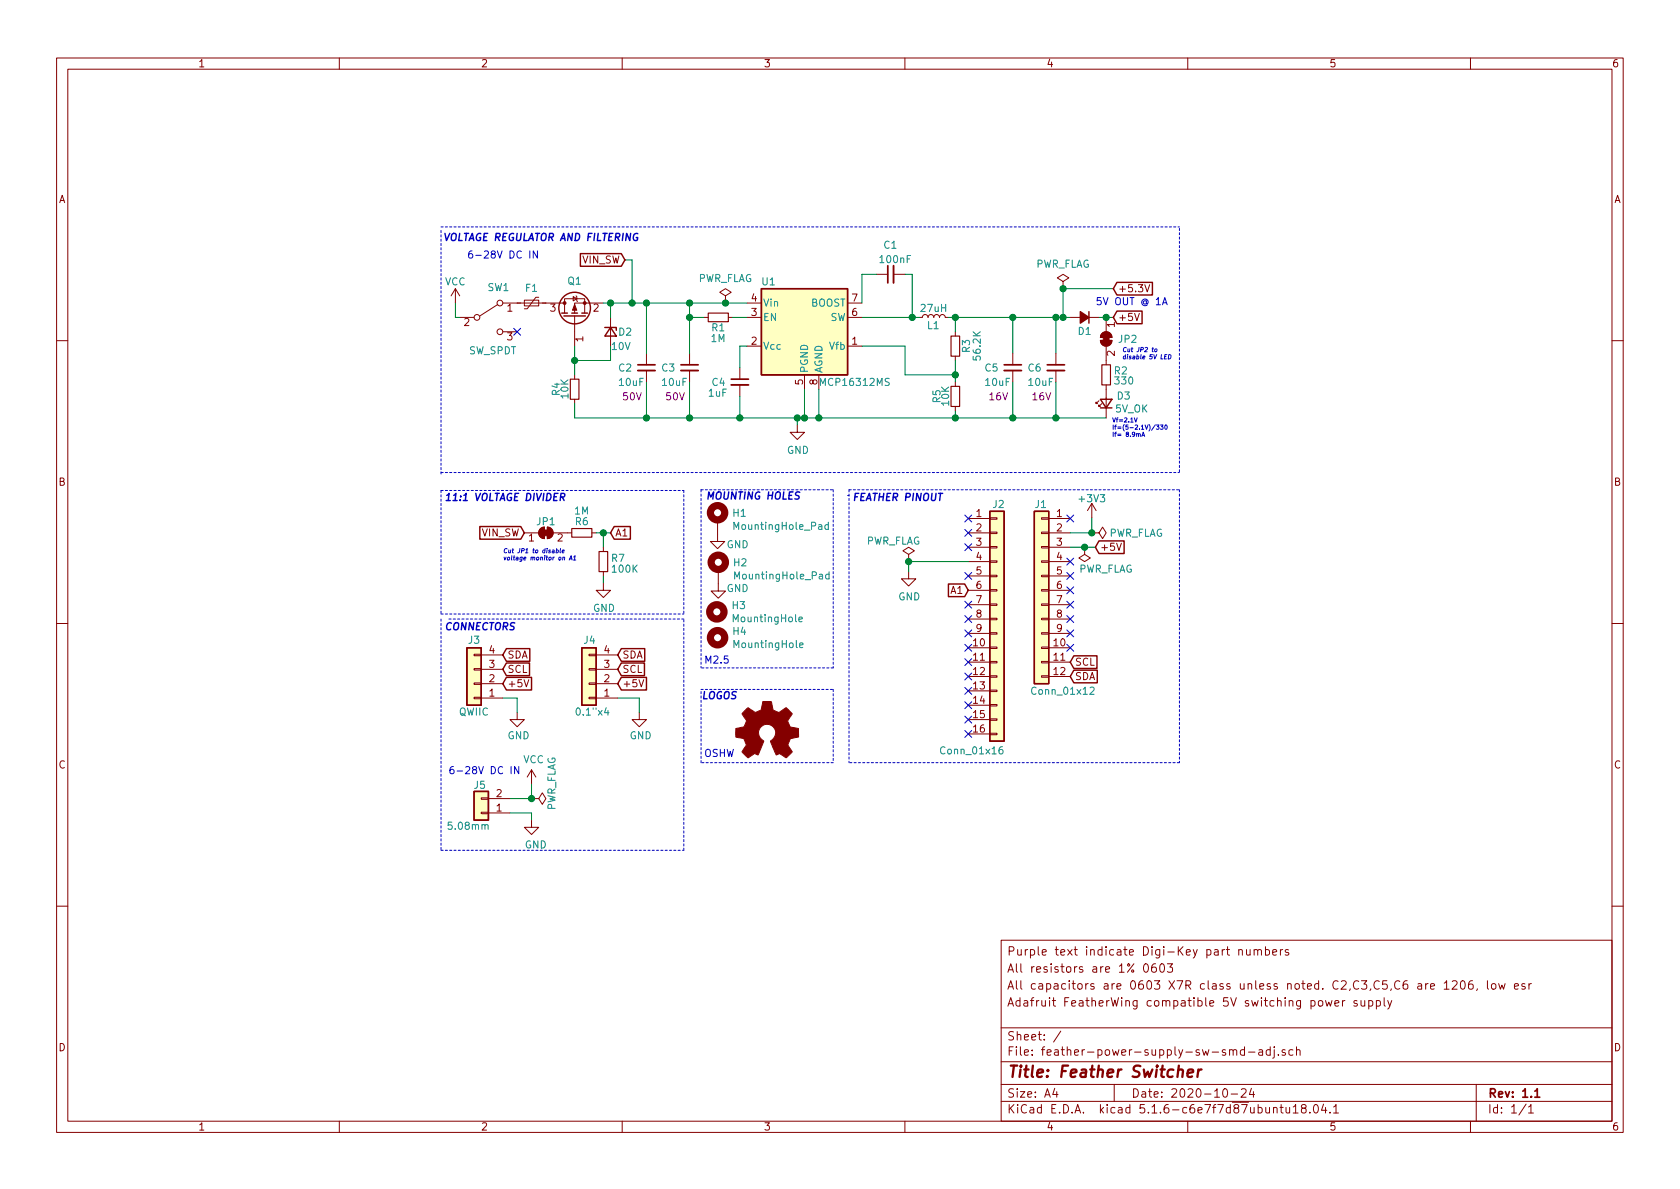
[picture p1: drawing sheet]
EESchema Schematic File Version 4
EELAYER 30 0
EELAYER END
$Descr A4 11693 8268
encoding utf-8
Sheet 1 1
Title "Feather Switcher"
Date "2020-10-24"
Rev "1.1"
Comp ""
Comment1 "Adafruit FeatherWing compatible 5V switching power supply"
Comment2 "All capacitors are 0603 X7R class unless noted. C2,C3,C5,C6 are 1206, low esr"
Comment3 "All resistors are 1% 0603"
Comment4 "Purple text indicate Digi-Key part numbers"
$EndDescr
$Comp
L Connector_Generic:Conn_01x12 J1
U 1 1
P 7250 4100
F 0 "J1" H 7255 4700 50  0000 C CNN
F 1 "Conn_01x12" H 7100 3400 50  0000 C CNN
F 2 "Connector_PinHeader_2.54mm:PinHeader_1x12_P2.54mm_Vertical" H 7250 4100 50  0001 C CNN
F 3 "~" H 7250 4100 50  0001 C CNN
	1    7250 4100
	-1   0    0    -1  
$EndComp
$Comp
L power:GND #PWR05
U 1 1
P 6325 3970
F 0 "#PWR05" H 6325 3720 50  0001 C CNN
F 1 "GND" H 6330 3797 50  0000 C CNN
F 2 "" H 6325 3970 50  0001 C CNN
F 3 "" H 6325 3970 50  0001 C CNN
	1    6325 3970
	1    0    0    -1  
$EndComp
Wire Wire Line
	6740 3900 6325 3900
Wire Wire Line
	6325 3900 6325 3970
$Comp
L power:PWR_FLAG #FLG02
U 1 1
P 6325 3900
F 0 "#FLG02" H 6325 3975 50  0001 C CNN
F 1 "PWR_FLAG" H 6220 4045 50  0000 C CNN
F 2 "" H 6325 3900 50  0001 C CNN
F 3 "~" H 6325 3900 50  0001 C CNN
	1    6325 3900
	1    0    0    -1  
$EndComp
Connection ~ 6325 3900
NoConn ~ 7450 3900
NoConn ~ 7450 4000
NoConn ~ 7450 4100
NoConn ~ 7450 4200
NoConn ~ 7450 4300
NoConn ~ 7450 4400
NoConn ~ 7450 4500
NoConn ~ 6740 3700
NoConn ~ 6740 3800
NoConn ~ 6740 4000
NoConn ~ 6740 4200
NoConn ~ 6740 4300
NoConn ~ 6740 4400
NoConn ~ 6740 4500
NoConn ~ 6740 4600
NoConn ~ 6740 4700
NoConn ~ 6740 4800
NoConn ~ 6740 4900
NoConn ~ 6740 5000
NoConn ~ 6740 5100
$Comp
L Device:C_Small C1
U 1 1
P 6200 1900
F 0 "C1" V 6400 1850 50  0000 L CNN
F 1 "100nF" V 6300 1750 50  0000 L CNN
F 2 "Capacitor_SMD:C_0603_1608Metric_Pad1.05x0.95mm_HandSolder" H 6200 1900 50  0001 C CNN
F 3 "~" H 6200 1900 50  0001 C CNN
	1    6200 1900
	0    -1   -1   0   
$EndComp
NoConn ~ 7450 3600
NoConn ~ 6740 3600
Wire Notes Line
	5910 3440 5900 3440
Wire Notes Line
	4760 3405 4760 4265
Wire Notes Line
	8210 1580 8210 3280
Wire Notes Line
	3070 3290 3070 1580
$Comp
L Device:L_Small L1
U 1 1
P 6500 2200
F 0 "L1" V 6440 2250 50  0000 R CNN
F 1 "27uH" V 6560 2300 50  0000 R CNN
F 2 "FeatherWing-switcher-adj:ASPI-6045S-270" H 6500 2200 50  0001 C CNN
F 3 "" H 6500 2200 50  0001 C CNN
F 4 "Abracon LLC" H 6500 2200 50  0001 C CNN "Manufacturer"
F 5 "ASPI-6045S-270M-T" H 6500 2200 50  0001 C CNN "MPN"
F 6 "ASPI-6045S-270M-TCT-ND" H 6500 2200 50  0001 C CNN "Digi-Key_PN"
F 7 "Digi-Key" H 6500 2200 50  0001 C CNN "Vendor"
	1    6500 2200
	0    -1   -1   0   
$EndComp
$Comp
L Device:R_Small R5
U 1 1
P 6650 2750
F 0 "R5" V 6520 2750 50  0000 C CNN
F 1 "10K" V 6580 2750 50  0000 C CNN
F 2 "Resistor_SMD:R_0603_1608Metric_Pad1.05x0.95mm_HandSolder" H 6650 2750 50  0001 C CNN
F 3 "~" H 6650 2750 50  0001 C CNN
F 4 "Bourns Inc." H 6650 2750 50  0001 C CNN "Manufacturer"
F 5 "CR0603-FX-1002ELF" H 6650 2750 50  0001 C CNN "MPN"
F 6 "CR0603-FX-1002ELFCT-ND" H 6650 2750 50  0001 C CNN "Digi-Key_PN"
F 7 "Digi-Key" H 6650 2750 50  0001 C CNN "Vendor"
	1    6650 2750
	1    0    0    -1  
$EndComp
Text Notes 5930 3490 0    50   Italic 10
FEATHER PINOUT
Text Notes 3080 1680 0    50   Italic 10
VOLTAGE REGULATOR AND FILTERING
Text Notes 4910 3480 0    50   Italic 10
MOUNTING HOLES
Wire Notes Line
	3070 4265 4760 4265
Wire Notes Line
	3070 3405 4760 3405
Wire Notes Line
	3070 3405 3070 4270
$Comp
L Jumper:SolderJumper_2_Bridged JP1
U 1 1
P 3800 3700
F 0 "JP1" H 3800 3780 50  0000 C CNN
F 1 "SolderJumper_2_Bridged" H 3465 3610 50  0001 C CNN
F 2 "Jumper:SolderJumper-2_P1.3mm_Bridged_RoundedPad1.0x1.5mm" H 3800 3700 50  0001 C CNN
F 3 "~" H 3800 3700 50  0001 C CNN
	1    3800 3700
	1    0    0    -1  
$EndComp
Text Notes 3090 3490 0    50   Italic 10
11:1 VOLTAGE DIVIDER
$Comp
L power:GND #PWR06
U 1 1
P 4200 4050
F 0 "#PWR06" H 4200 3800 50  0001 C CNN
F 1 "GND" H 4205 3877 50  0000 C CNN
F 2 "" H 4200 4050 50  0001 C CNN
F 3 "" H 4200 4050 50  0001 C CNN
	1    4200 4050
	1    0    0    -1  
$EndComp
$Comp
L Mechanical:MountingHole H4
U 1 1
P 4995 4430
F 0 "H4" H 5095 4476 50  0000 L CNN
F 1 "MountingHole" H 5095 4385 50  0000 L CNN
F 2 "MountingHole:MountingHole_2.7mm_M2.5" H 4995 4430 50  0001 C CNN
F 3 "~" H 4995 4430 50  0001 C CNN
	1    4995 4430
	1    0    0    -1  
$EndComp
$Comp
L Mechanical:MountingHole_Pad H1
U 1 1
P 4995 3610
F 0 "H1" H 5095 3659 50  0000 L CNN
F 1 "MountingHole_Pad" H 5095 3568 50  0000 L CNN
F 2 "MountingHole:MountingHole_2.5mm_Pad" H 4995 3610 50  0001 C CNN
F 3 "~" H 4995 3610 50  0001 C CNN
	1    4995 3610
	1    0    0    -1  
$EndComp
$Comp
L Mechanical:MountingHole H3
U 1 1
P 4990 4250
F 0 "H3" H 5090 4296 50  0000 L CNN
F 1 "MountingHole" H 5090 4205 50  0000 L CNN
F 2 "MountingHole:MountingHole_2.7mm_M2.5" H 4990 4250 50  0001 C CNN
F 3 "~" H 4990 4250 50  0001 C CNN
	1    4990 4250
	1    0    0    -1  
$EndComp
$Comp
L Mechanical:MountingHole_Pad H2
U 1 1
P 5000 3955
F 0 "H2" H 5100 4004 50  0000 L CNN
F 1 "MountingHole_Pad" H 5100 3913 50  0000 L CNN
F 2 "MountingHole:MountingHole_2.5mm_Pad" H 5000 3955 50  0001 C CNN
F 3 "~" H 5000 3955 50  0001 C CNN
	1    5000 3955
	1    0    0    -1  
$EndComp
$Comp
L power:GND #PWR04
U 1 1
P 4995 3710
F 0 "#PWR04" H 4995 3460 50  0001 C CNN
F 1 "GND" H 5135 3640 50  0000 C CNN
F 2 "" H 4995 3710 50  0001 C CNN
F 3 "" H 4995 3710 50  0001 C CNN
	1    4995 3710
	1    0    0    -1  
$EndComp
$Comp
L power:GND #PWR07
U 1 1
P 5000 4055
F 0 "#PWR07" H 5000 3805 50  0001 C CNN
F 1 "GND" H 5135 4025 50  0000 C CNN
F 2 "" H 5000 4055 50  0001 C CNN
F 3 "" H 5000 4055 50  0001 C CNN
	1    5000 4055
	1    0    0    -1  
$EndComp
$Comp
L Connector_Generic:Conn_01x04 J3
U 1 1
P 3300 4750
F 0 "J3" H 3300 4450 50  0000 C CNN
F 1 "QWIIC" H 3300 4950 50  0000 C CNN
F 2 "Connector_JST:JST_SH_SM04B-SRSS-TB_1x04-1MP_P1.00mm_Horizontal" H 3300 4750 50  0001 C CNN
F 3 "https://cdn-shop.adafruit.com/product-files/4328/4328_C13916-001_CCSH-W10-04-BK-RC-A.pdf" H 3300 4750 50  0001 C CNN
F 4 "455-1804-1-ND" H 3290 5040 30  0001 C CNN "DigiKey_PN"
	1    3300 4750
	-1   0    0    1   
$EndComp
$Comp
L power:GND #PWR08
U 1 1
P 3600 4950
F 0 "#PWR08" H 3600 4700 50  0001 C CNN
F 1 "GND" H 3610 4790 50  0000 C CNN
F 2 "" H 3600 4950 50  0001 C CNN
F 3 "" H 3600 4950 50  0001 C CNN
	1    3600 4950
	1    0    0    -1  
$EndComp
Wire Wire Line
	3600 4850 3600 4950
Wire Wire Line
	7450 3700 7600 3700
Wire Wire Line
	7600 3700 7600 3595
$Comp
L power:PWR_FLAG #FLG01
U 1 1
P 7600 3700
F 0 "#FLG01" H 7600 3775 50  0001 C CNN
F 1 "PWR_FLAG" V 7600 4010 50  0000 C CNN
F 2 "" H 7600 3700 50  0001 C CNN
F 3 "~" H 7600 3700 50  0001 C CNN
	1    7600 3700
	0    1    1    0   
$EndComp
Connection ~ 7600 3700
Text Notes 3090 4390 0    50   Italic 10
CONNECTORS
$Comp
L Graphic:Logo_Open_Hardware_Small LOGO1
U 1 1
P 5340 5095
F 0 "LOGO1" H 5340 5370 50  0001 C CNN
F 1 "Logo_Open_Hardware_Small" H 5340 4870 50  0001 C CNN
F 2 "Symbol:OSHW-Symbol_6.7x6mm_SilkScreen" H 5340 5095 50  0001 C CNN
F 3 "~" H 5340 5095 50  0001 C CNN
	1    5340 5095
	1    0    0    -1  
$EndComp
Text Notes 3120 5390 0    50   ~ 0
6-28V DC IN
$Comp
L Connector_Generic:Conn_01x04 J4
U 1 1
P 4100 4750
F 0 "J4" H 4050 4450 50  0000 L CNN
F 1 "0.1\"x4" H 3950 4950 50  0000 L CNN
F 2 "Connector_PinHeader_2.54mm:PinHeader_1x04_P2.54mm_Vertical" H 4100 4750 50  0001 C CNN
F 3 "~" H 4100 4750 50  0001 C CNN
	1    4100 4750
	-1   0    0    1   
$EndComp
$Comp
L power:GND #PWR09
U 1 1
P 4450 4950
F 0 "#PWR09" H 4450 4700 50  0001 C CNN
F 1 "GND" H 4460 4790 50  0000 C CNN
F 2 "" H 4450 4950 50  0001 C CNN
F 3 "" H 4450 4950 50  0001 C CNN
	1    4450 4950
	1    0    0    -1  
$EndComp
Wire Wire Line
	4300 4850 4450 4850
Wire Wire Line
	4450 4850 4450 4950
Wire Notes Line
	3070 1570 8210 1570
Wire Notes Line
	3070 3280 8210 3280
Wire Notes Line
	5910 3400 8210 3400
Wire Notes Line
	8210 3400 8210 5300
Wire Notes Line
	8210 5300 5910 5300
Wire Notes Line
	5910 3400 5910 5300
Wire Wire Line
	3600 4850 3500 4850
$Comp
L Connector_Generic:Conn_01x16 J2
U 1 1
P 6940 4300
F 0 "J2" H 6905 5100 50  0000 L CNN
F 1 "Conn_01x16" H 6535 3385 50  0000 L CNN
F 2 "Connector_PinHeader_2.54mm:PinHeader_1x16_P2.54mm_Vertical" H 6940 4300 50  0001 C CNN
F 3 "~" H 6940 4300 50  0001 C CNN
	1    6940 4300
	1    0    0    -1  
$EndComp
$Comp
L power:VCC #PWR01
U 1 1
P 3170 2100
F 0 "#PWR01" H 3170 1950 50  0001 C CNN
F 1 "VCC" H 3170 2250 50  0000 C CNN
F 2 "" H 3170 2100 50  0001 C CNN
F 3 "" H 3170 2100 50  0001 C CNN
	1    3170 2100
	1    0    0    -1  
$EndComp
$Comp
L power:VCC #PWR010
U 1 1
P 3700 5450
F 0 "#PWR010" H 3700 5300 50  0001 C CNN
F 1 "VCC" H 3715 5623 50  0000 C CNN
F 2 "" H 3700 5450 50  0001 C CNN
F 3 "" H 3700 5450 50  0001 C CNN
	1    3700 5450
	1    0    0    -1  
$EndComp
$Comp
L power:GND #PWR011
U 1 1
P 3700 5700
F 0 "#PWR011" H 3700 5450 50  0001 C CNN
F 1 "GND" H 3730 5530 50  0000 C CNN
F 2 "" H 3700 5700 50  0001 C CNN
F 3 "" H 3700 5700 50  0001 C CNN
	1    3700 5700
	1    0    0    -1  
$EndComp
Text Notes 4900 4620 0    50   ~ 0
M2.5
Wire Notes Line
	4880 3400 5800 3400
Wire Notes Line
	5800 4640 4880 4640
Wire Notes Line
	4880 3400 4880 4640
Wire Notes Line
	5800 3400 5800 4640
Wire Notes Line
	5800 4790 5800 5300
Wire Notes Line
	5800 5300 4880 5300
Wire Notes Line
	4880 5300 4880 4790
Wire Notes Line
	4880 4790 5800 4790
Text Notes 4880 4870 0    50   Italic 10
LOGOS
Text Notes 4900 5270 0    50   ~ 0
OSHW
Text Notes 3250 1800 0    50   ~ 0
6-28V DC IN
Text GLabel 3650 3700 0    50   Input ~ 0
VIN_SW
Wire Notes Line
	3070 4300 3070 5910
Wire Notes Line
	3070 5910 4760 5910
Wire Notes Line
	4760 5910 4760 4300
Wire Notes Line
	4760 4300 3110 4300
$Comp
L Device:D_Small_ALT D1
U 1 1
P 7550 2200
F 0 "D1" H 7550 2300 50  0000 C CNN
F 1 "~" H 7670 2290 50  0000 C CNN
F 2 "Diode_SMD:D_SOD-123F" V 7550 2200 50  0001 C CNN
F 3 "https://www.mccsemi.com/pdf/Products/SMD22PL-SMD210PL(SOD-123FL).pdf" V 7550 2200 50  0001 C CNN
F 4 "SMD24PL-TP" H 7550 2200 50  0001 C CNN "MPN"
F 5 "SMD24PL-TPMSCT-ND" H 7550 2200 50  0001 C CNN "Digi-Key_PN"
	1    7550 2200
	-1   0    0    1   
$EndComp
Text GLabel 7750 2200 2    50   Input ~ 0
+5V
$Comp
L Device:R_Small R2
U 1 1
P 7700 2600
F 0 "R2" H 7750 2630 50  0000 L CNN
F 1 "330" H 7750 2560 50  0000 L CNN
F 2 "Resistor_SMD:R_0603_1608Metric_Pad1.05x0.95mm_HandSolder" H 7700 2600 50  0001 C CNN
F 3 "~" H 7700 2600 50  0001 C CNN
F 4 "Bourns Inc." H 7700 2600 50  0001 C CNN "Manufacturer"
F 5 "CR0603-FX-3300ELF" H 7700 2600 50  0001 C CNN "MPN"
F 6 "CR0603-FX-3300ELFTR-ND" H 7700 2600 50  0001 C CNN "Digi-Key_PN"
F 7 "Digi-Key" H 7700 2600 50  0001 C CNN "Vendor"
	1    7700 2600
	1    0    0    -1  
$EndComp
Text GLabel 7450 4600 2    50   Input ~ 0
SCL
Text GLabel 7450 4700 2    50   Input ~ 0
SDA
Text GLabel 4300 4650 2    50   Input ~ 0
SCL
Text GLabel 4300 4550 2    50   Input ~ 0
SDA
Text GLabel 3500 4650 2    50   Input ~ 0
SCL
Text GLabel 3500 4550 2    50   Input ~ 0
SDA
Text GLabel 4250 3700 2    50   Input ~ 0
A1
Text GLabel 6740 4100 0    50   Input ~ 0
A1
$Comp
L Device:C_Small C4
U 1 1
P 5150 2650
F 0 "C4" H 4950 2650 50  0000 L CNN
F 1 "1uF" H 4925 2575 50  0000 L CNN
F 2 "Capacitor_SMD:C_0603_1608Metric_Pad1.05x0.95mm_HandSolder" H 5150 2650 50  0001 C CNN
F 3 "~" H 5150 2650 50  0001 C CNN
F 4 "" V 5250 2570 30  0000 C CNN "DigiKey_PN"
	1    5150 2650
	1    0    0    -1  
$EndComp
$Comp
L Device:Polyfuse_Small F1
U 1 1
P 3700 2100
F 0 "F1" V 3800 2100 50  0000 C CNN
F 1 "24V 1.1A" V 3814 2100 50  0001 C CNN
F 2 "Fuse:Fuse_1812_4532Metric_Castellated" H 3750 1900 50  0001 L CNN
F 3 "~" H 3700 2100 50  0001 C CNN
F 4 "F5632CT-ND" V 3610 2140 30  0001 C CNN "DigiKey-PN"
F 5 "1812L110/24DR" V 3700 2100 50  0001 C CNN "MPN"
F 6 "Littelfuse Inc." V 3700 2100 50  0001 C CNN "LittleFuse"
	1    3700 2100
	0    -1   -1   0   
$EndComp
Wire Wire Line
	6650 2500 6650 2600
Wire Wire Line
	6000 2200 6350 2200
Wire Wire Line
	6000 2400 6300 2400
Wire Wire Line
	6300 2400 6300 2600
Wire Wire Line
	6300 2600 6650 2600
Connection ~ 6650 2600
Wire Wire Line
	6650 2600 6650 2650
$Comp
L power:GND #PWR02
U 1 1
P 5550 2950
F 0 "#PWR02" H 5550 2700 50  0001 C CNN
F 1 "GND" H 5555 2777 50  0000 C CNN
F 2 "" H 5550 2950 50  0001 C CNN
F 3 "" H 5550 2950 50  0001 C CNN
	1    5550 2950
	1    0    0    -1  
$EndComp
$Comp
L Device:LED_Small D3
U 1 1
P 7700 2800
F 0 "D3" V 7750 2730 50  0000 R CNN
F 1 "5V_OK" V 7660 2740 50  0000 R CNN
F 2 "LED_SMD:LED_0805_2012Metric_Castellated" V 7700 2800 50  0001 C CNN
F 3 "https://vcclite.com/wp-content/uploads/wpallimport/files/files/CMD1721Seriesver3.pdf" V 7700 2800 50  0001 C CNN
F 4 "Visual Communications Company - VCC" H 7700 2800 50  0001 C CNN "Manufacturer"
F 5 "CMD17-21VGD/TR8" H 7700 2800 50  0001 C CNN "MPN"
F 6 "L62505CT-ND" H 7700 2800 50  0001 C CNN "Digi-Key_PN"
F 7 "Digi-Key" H 7700 2800 50  0001 C CNN "Vendor"
	1    7700 2800
	0    -1   -1   0   
$EndComp
Wire Wire Line
	6600 2200 6650 2200
Wire Wire Line
	7350 2200 7350 2450
Wire Wire Line
	7450 2200 7400 2200
Connection ~ 7350 2200
Wire Wire Line
	7050 2200 7050 2450
Connection ~ 7050 2200
Wire Wire Line
	7050 2200 7350 2200
Wire Wire Line
	6650 2300 6650 2200
Connection ~ 6650 2200
Wire Wire Line
	6650 2200 7050 2200
Wire Wire Line
	4200 2100 4250 2100
$Comp
L Device:R_Small R1
U 1 1
P 5000 2200
F 0 "R1" V 4925 2200 50  0000 C CNN
F 1 "1M" V 4850 2200 50  0000 C CNN
F 2 "Resistor_SMD:R_0603_1608Metric_Pad1.05x0.95mm_HandSolder" H 5000 2200 50  0001 C CNN
F 3 "~" H 5000 2200 50  0001 C CNN
F 4 "Bourns Inc." H 5000 2200 50  0001 C CNN "Manufacturer"
F 5 "CR0603-FX-1004ELF" H 5000 2200 50  0001 C CNN "MPN"
F 6 "CR0603-FX-1004ELFCT-ND" H 5000 2200 50  0001 C CNN "Digi-Key_PN"
F 7 "Digi-Key" H 5000 2200 50  0001 C CNN "Vendor"
	1    5000 2200
	0    -1   -1   0   
$EndComp
Wire Wire Line
	5200 2200 5100 2200
Wire Wire Line
	5200 2400 5150 2400
Wire Wire Line
	5150 2400 5150 2550
Wire Wire Line
	5150 2750 5150 2900
Wire Wire Line
	5150 2900 5550 2900
Wire Wire Line
	5600 2900 5600 2700
Wire Wire Line
	5550 2900 5550 2950
Connection ~ 5550 2900
Wire Wire Line
	5550 2900 5600 2900
Wire Wire Line
	5700 2700 5700 2900
Wire Wire Line
	5700 2900 5600 2900
Connection ~ 5600 2900
Wire Wire Line
	6650 2850 6650 2900
Wire Wire Line
	6650 2900 5700 2900
Connection ~ 5700 2900
Connection ~ 6650 2900
Wire Wire Line
	7050 2650 7050 2900
Connection ~ 7050 2900
Wire Wire Line
	7050 2900 6650 2900
Wire Wire Line
	7350 2650 7350 2900
Wire Wire Line
	7350 2900 7050 2900
Wire Wire Line
	4800 2100 4800 2200
Wire Wire Line
	4800 2650 4800 2900
Wire Wire Line
	4000 2900 4500 2900
Wire Wire Line
	3170 2100 3170 2200
$Comp
L Device:Q_PMOS_GSD Q1
U 1 1
P 4000 2200
F 0 "Q1" V 4250 2200 50  0000 C CNN
F 1 "Q_PMOS_GSD" V 4251 2200 50  0001 C CNN
F 2 "Package_TO_SOT_SMD:SOT-23" H 4200 2300 50  0001 C CNN
F 3 "https://www.diodes.com/assets/Datasheets/DMP3099L.pdf" H 4000 2200 50  0001 C CNN
F 4 "DMP3099L-7" V 4000 2200 50  0001 C CNN "MPN"
F 5 "DMP3099L-7DICT-ND" H 3800 2400 30  0001 C CNN "Digikey_PN"
	1    4000 2200
	0    -1   -1   0   
$EndComp
Text GLabel 4350 1800 0    50   Input ~ 0
VIN_SW
Wire Wire Line
	6000 2100 6000 1900
Wire Wire Line
	6350 1900 6350 2200
Connection ~ 6350 2200
Wire Wire Line
	6350 2200 6400 2200
Wire Wire Line
	7750 2000 7400 2000
Wire Wire Line
	7400 2000 7400 2200
Connection ~ 7400 2200
Wire Wire Line
	7400 2200 7350 2200
$Comp
L Device:C_Small C2
U 1 1
P 4500 2550
F 0 "C2" H 4300 2550 50  0000 L CNN
F 1 "10uF" H 4300 2450 50  0000 L CNN
F 2 "Capacitor_SMD:C_1206_3216Metric_Pad1.42x1.75mm_HandSolder" H 4500 2550 50  0001 C CNN
F 3 "~" H 4500 2550 50  0001 C CNN
F 4 "Samsung Electro-Mechanics" H 4500 2550 50  0001 C CNN "Manufacturer"
F 5 "CL31B106KBHNNNE" H 4500 2550 50  0001 C CNN "MPN"
F 6 "1276-6767-1-ND" H 4500 2550 50  0001 C CNN "Digi-Key_PN"
F 7 "Digi-Key" H 4500 2550 50  0001 C CNN "Vendor"
F 8 "50V" H 4400 2350 50  0000 C CNN "Voltage"
	1    4500 2550
	1    0    0    -1  
$EndComp
Wire Wire Line
	4500 2450 4500 2100
Connection ~ 4500 2100
Wire Wire Line
	4500 2650 4500 2900
Connection ~ 4500 2900
Wire Wire Line
	4500 2900 4800 2900
Wire Wire Line
	4500 2100 4800 2100
Wire Wire Line
	4350 1800 4400 1800
Wire Wire Line
	4400 1800 4400 2100
Connection ~ 4400 2100
Wire Wire Line
	4400 2100 4500 2100
$Comp
L Device:R_Small R3
U 1 1
P 6650 2400
F 0 "R3" V 6725 2400 50  0000 C CNN
F 1 "56.2K" V 6800 2400 50  0000 C CNN
F 2 "Resistor_SMD:R_0603_1608Metric_Pad1.05x0.95mm_HandSolder" H 6650 2400 50  0001 C CNN
F 3 "~" H 6650 2400 50  0001 C CNN
F 4 "Vishay Dale" H 6650 2400 50  0001 C CNN "Manufacturer"
F 5 "CRCW060356K2FKEA" H 6650 2400 50  0001 C CNN "MPN"
F 6 "541-56.2KHCT-ND" H 6650 2400 50  0001 C CNN "Digi-Key_PN"
F 7 "Digi-Key" H 6650 2400 50  0001 C CNN "Vendor"
	1    6650 2400
	1    0    0    -1  
$EndComp
$Comp
L Device:C_Small C5
U 1 1
P 7050 2550
F 0 "C5" H 6850 2550 50  0000 L CNN
F 1 "10uF" H 6850 2450 50  0000 L CNN
F 2 "Capacitor_SMD:C_0805_2012Metric_Pad1.15x1.40mm_HandSolder" H 7050 2550 50  0001 C CNN
F 3 "~" H 7050 2550 50  0001 C CNN
F 4 "Samsung Electro-Mechanics" H 7050 2550 50  0001 C CNN "Manufacturer"
F 5 "CL21B106KOQNNNE" H 7050 2550 50  0001 C CNN "MPN"
F 6 "1276-2872-1-ND" H 7050 2550 50  0001 C CNN "Digi-Key_PN"
F 7 "Digi-Key" H 7050 2550 50  0001 C CNN "Vendor"
F 8 "16V" H 6950 2350 50  0000 C CNN "Voltage"
	1    7050 2550
	1    0    0    -1  
$EndComp
$Comp
L Device:D_Zener_Small D2
U 1 1
P 4250 2300
F 0 "D2" V 4250 2350 50  0000 L CNN
F 1 "10V" V 4350 2300 50  0000 L CNN
F 2 "Diode_SMD:D_SOD-323" V 4250 2300 50  0001 C CNN
F 3 "https://www.onsemi.com/pub/Collateral/MM3Z2V4ST1-D.PDF" V 4250 2300 50  0001 C CNN
F 4 "ON Semiconductor" H 4250 2300 50  0001 C CNN "Manufacturer"
F 5 "MM3Z10VST1G" H 4250 2300 50  0001 C CNN "MPN"
F 6 "MM3Z10VST1GOSCT-ND" H 4250 2300 50  0001 C CNN "Digi-Key_PN"
F 7 "Digi-Key" H 4250 2300 50  0001 C CNN "Vendor"
	1    4250 2300
	0    1    1    0   
$EndComp
Wire Wire Line
	4250 2400 4250 2500
Wire Wire Line
	4250 2500 4000 2500
Wire Wire Line
	4000 2500 4000 2400
Wire Wire Line
	4250 2200 4250 2100
Connection ~ 4250 2100
Wire Wire Line
	4250 2100 4400 2100
Wire Wire Line
	4000 2500 4000 2600
Connection ~ 4000 2500
Wire Wire Line
	4000 2800 4000 2900
Wire Wire Line
	6000 1900 6100 1900
Wire Wire Line
	6300 1900 6350 1900
Text Notes 7740 3040 0    30   ~ 0
Vf=2.1V\nIf=(5-2.1V)/330\nIf= 8.9mA
$Comp
L mcp16311ms:MCP16312MS U1
U 1 1
P 5600 2400
F 0 "U1" H 5350 2850 50  0000 C CNN
F 1 "MCP16312MS" H 5950 2150 50  0000 C CNN
F 2 "Package_SO:MSOP-8_3x3mm_P0.65mm" H 5750 2150 50  0001 L CNN
F 3 "http://ww1.microchip.com/downloads/en/DeviceDoc/20005255B.pdf" H 5300 2950 50  0001 C CNN
F 4 "Microchip Technology" H 5600 2400 50  0001 C CNN "Manufacturer"
F 5 "MCP16312T-E/MS" H 5600 2400 50  0001 C CNN "MPN"
F 6 "MCP16312T-E/MSCT-ND" H 5600 2400 50  0001 C CNN "Digi-Key_PN"
F 7 "Digi-Key" H 5600 2400 50  0001 C CNN "Vendor"
	1    5600 2400
	1    0    0    -1  
$EndComp
$Comp
L power:PWR_FLAG #FLG0101
U 1 1
P 7400 2000
F 0 "#FLG0101" H 7400 2075 50  0001 C CNN
F 1 "PWR_FLAG" H 7400 2173 50  0000 C CNN
F 2 "" H 7400 2000 50  0001 C CNN
F 3 "~" H 7400 2000 50  0001 C CNN
	1    7400 2000
	1    0    0    -1  
$EndComp
Connection ~ 7400 2000
$Comp
L power:PWR_FLAG #FLG0102
U 1 1
P 5050 2100
F 0 "#FLG0102" H 5050 2175 50  0001 C CNN
F 1 "PWR_FLAG" H 5050 2273 50  0000 C CNN
F 2 "" H 5050 2100 50  0001 C CNN
F 3 "~" H 5050 2100 50  0001 C CNN
	1    5050 2100
	1    0    0    -1  
$EndComp
Wire Wire Line
	5050 2100 5200 2100
$Comp
L power:PWR_FLAG #FLG0103
U 1 1
P 3700 5550
F 0 "#FLG0103" H 3700 5625 50  0001 C CNN
F 1 "PWR_FLAG" H 3595 5695 50  0000 C CNN
F 2 "" H 3700 5550 50  0001 C CNN
F 3 "~" H 3700 5550 50  0001 C CNN
	1    3700 5550
	0    1    1    0   
$EndComp
$Comp
L Connector_Generic:Conn_01x02 J5
U 1 1
P 3350 5650
F 0 "J5" H 3360 5460 50  0000 C CNN
F 1 "5.08mm" H 3440 5745 50  0000 C CNN
F 2 "TerminalBlock_Phoenix:TerminalBlock_Phoenix_MKDS-1,5-2_1x02_P5.00mm_Horizontal" H 3350 5650 50  0001 C CNN
F 3 "~" H 3350 5650 50  0001 C CNN
F 4 "1729128" H 3350 5650 50  0001 C CNN "MPN"
F 5 "277-1247-ND " H 3420 5810 30  0001 C CNN "Digikey_PN"
F 6 "Phoenix Contact" H 3350 5650 50  0001 C CNN "Manufacturer"
	1    3350 5650
	-1   0    0    1   
$EndComp
Wire Wire Line
	3700 5450 3700 5550
Wire Wire Line
	3550 5550 3700 5550
Connection ~ 3700 5550
Wire Wire Line
	3700 5700 3700 5650
Wire Wire Line
	3700 5650 3550 5650
$Comp
L Device:R_Small R7
U 1 1
P 4200 3900
F 0 "R7" H 4250 3925 50  0000 L CNN
F 1 "100K" H 4250 3850 50  0000 L CNN
F 2 "Resistor_SMD:R_0603_1608Metric_Pad1.05x0.95mm_HandSolder" H 4200 3900 50  0001 C CNN
F 3 "~" H 4200 3900 50  0001 C CNN
F 4 "Bourns Inc." H 4200 3900 50  0001 C CNN "Manufacturer"
F 5 "CR0603-FX-1003ELF" H 4200 3900 50  0001 C CNN "MPN"
F 6 "CR0603-FX-1003ELFCT-ND" H 4200 3900 50  0001 C CNN "Digi-Key_PN"
F 7 "Digi-Key" H 4200 3900 50  0001 C CNN "Vendor"
	1    4200 3900
	1    0    0    -1  
$EndComp
Wire Wire Line
	4150 3700 4200 3700
Wire Wire Line
	4200 3700 4200 3800
Connection ~ 4200 3700
Wire Wire Line
	4200 3700 4250 3700
Wire Wire Line
	4200 4000 4200 4050
$Comp
L power:+3V3 #PWR03
U 1 1
P 7600 3595
F 0 "#PWR03" H 7600 3445 50  0001 C CNN
F 1 "+3V3" H 7600 3730 50  0000 C CNN
F 2 "" H 7600 3595 50  0001 C CNN
F 3 "" H 7600 3595 50  0001 C CNN
	1    7600 3595
	1    0    0    -1  
$EndComp
Text GLabel 4300 4750 2    50   Input ~ 0
+5V
Text GLabel 7750 2000 2    50   Input ~ 0
+5.3V
Text GLabel 3500 4750 2    50   Input ~ 0
+5V
Text GLabel 7625 3800 2    50   Input ~ 0
+5V
Text Notes 3500 3900 0    30   Italic 0
Cut JP1 to disable\nvoltage monitor on A1
Text Notes 7625 2125 0    50   ~ 0
5V OUT @ 1A
$Comp
L Device:R_Small R6
U 1 1
P 4050 3700
F 0 "R6" V 4125 3700 50  0000 C CNN
F 1 "1M" V 4200 3700 50  0000 C CNN
F 2 "Resistor_SMD:R_0603_1608Metric_Pad1.05x0.95mm_HandSolder" H 4050 3700 50  0001 C CNN
F 3 "~" H 4050 3700 50  0001 C CNN
F 4 "Bourns Inc." H 4050 3700 50  0001 C CNN "Manufacturer"
F 5 "CR0603-FX-1004ELF" H 4050 3700 50  0001 C CNN "MPN"
F 6 "CR0603-FX-1004ELFCT-ND" H 4050 3700 50  0001 C CNN "Digi-Key_PN"
F 7 "Digi-Key" H 4050 3700 50  0001 C CNN "Vendor"
	1    4050 3700
	0    -1   -1   0   
$EndComp
$Comp
L Device:C_Small C3
U 1 1
P 4800 2550
F 0 "C3" H 4600 2550 50  0000 L CNN
F 1 "10uF" H 4600 2450 50  0000 L CNN
F 2 "Capacitor_SMD:C_1206_3216Metric_Pad1.42x1.75mm_HandSolder" H 4800 2550 50  0001 C CNN
F 3 "~" H 4800 2550 50  0001 C CNN
F 4 "Samsung Electro-Mechanics" H 4800 2550 50  0001 C CNN "Manufacturer"
F 5 "CL31B106KBHNNNE" H 4800 2550 50  0001 C CNN "MPN"
F 6 "1276-6767-1-ND" H 4800 2550 50  0001 C CNN "Digi-Key_PN"
F 7 "Digi-Key" H 4800 2550 50  0001 C CNN "Vendor"
F 8 "50V" H 4700 2350 50  0000 C CNN "Voltage"
	1    4800 2550
	1    0    0    -1  
$EndComp
$Comp
L Device:C_Small C6
U 1 1
P 7350 2550
F 0 "C6" H 7150 2550 50  0000 L CNN
F 1 "10uF" H 7150 2450 50  0000 L CNN
F 2 "Capacitor_SMD:C_0805_2012Metric_Pad1.15x1.40mm_HandSolder" H 7350 2550 50  0001 C CNN
F 3 "~" H 7350 2550 50  0001 C CNN
F 4 "Samsung Electro-Mechanics" H 7350 2550 50  0001 C CNN "Manufacturer"
F 5 "CL21B106KOQNNNE" H 7350 2550 50  0001 C CNN "MPN"
F 6 "1276-2872-1-ND" H 7350 2550 50  0001 C CNN "Digi-Key_PN"
F 7 "Digi-Key" H 7350 2550 50  0001 C CNN "Vendor"
F 8 "16V" H 7250 2350 50  0000 C CNN "Voltage"
	1    7350 2550
	1    0    0    -1  
$EndComp
$Comp
L Device:R_Small R4
U 1 1
P 4000 2700
F 0 "R4" V 3870 2700 50  0000 C CNN
F 1 "10K" V 3930 2700 50  0000 C CNN
F 2 "Resistor_SMD:R_0603_1608Metric_Pad1.05x0.95mm_HandSolder" H 4000 2700 50  0001 C CNN
F 3 "~" H 4000 2700 50  0001 C CNN
F 4 "Bourns Inc." H 4000 2700 50  0001 C CNN "Manufacturer"
F 5 "CR0603-FX-1002ELF" H 4000 2700 50  0001 C CNN "MPN"
F 6 "CR0603-FX-1002ELFCT-ND" H 4000 2700 50  0001 C CNN "Digi-Key_PN"
F 7 "Digi-Key" H 4000 2700 50  0001 C CNN "Vendor"
	1    4000 2700
	1    0    0    -1  
$EndComp
$Comp
L power:PWR_FLAG #FLG03
U 1 1
P 7550 3800
F 0 "#FLG03" H 7550 3875 50  0001 C CNN
F 1 "PWR_FLAG" H 7400 3955 50  0000 C CNN
F 2 "" H 7550 3800 50  0001 C CNN
F 3 "~" H 7550 3800 50  0001 C CNN
	1    7550 3800
	-1   0    0    1   
$EndComp
Wire Wire Line
	7450 3800 7550 3800
Connection ~ 7550 3800
Wire Wire Line
	7550 3800 7625 3800
Wire Wire Line
	4800 2100 5050 2100
Connection ~ 4800 2100
Connection ~ 5050 2100
Wire Wire Line
	4900 2200 4800 2200
Connection ~ 4800 2200
Wire Wire Line
	4800 2200 4800 2450
Wire Wire Line
	4800 2900 5150 2900
Connection ~ 4800 2900
Connection ~ 5150 2900
$Comp
L Switch:SW_SPDT SW1
U 1 1
P 3400 2200
F 0 "SW1" H 3470 2410 50  0000 C CNN
F 1 "SW_SPDT" H 3430 1970 50  0000 C CNN
F 2 "My libs:sw-spdt-DIYhz" H 3400 2200 50  0001 C CNN
F 3 "~" H 3400 2200 50  0001 C CNN
	1    3400 2200
	1    0    0    -1  
$EndComp
Wire Wire Line
	3170 2200 3200 2200
NoConn ~ 3600 2300
Wire Wire Line
	7650 2200 7700 2200
$Comp
L Jumper:SolderJumper_2_Bridged JP2
U 1 1
P 7700 2350
F 0 "JP2" V 7700 2500 50  0000 C CNN
F 1 "SolderJumper_2_Bridged" H 7365 2260 50  0001 C CNN
F 2 "Jumper:SolderJumper-2_P1.3mm_Bridged_RoundedPad1.0x1.5mm" H 7700 2350 50  0001 C CNN
F 3 "~" H 7700 2350 50  0001 C CNN
	1    7700 2350
	0    1    1    0   
$EndComp
Connection ~ 7700 2200
Wire Wire Line
	7700 2200 7750 2200
Wire Wire Line
	7350 2900 7700 2900
Connection ~ 7350 2900
Text Notes 7810 2500 0    30   Italic 0
Cut JP2 to\ndisable 5V LED
$EndSCHEMATC
